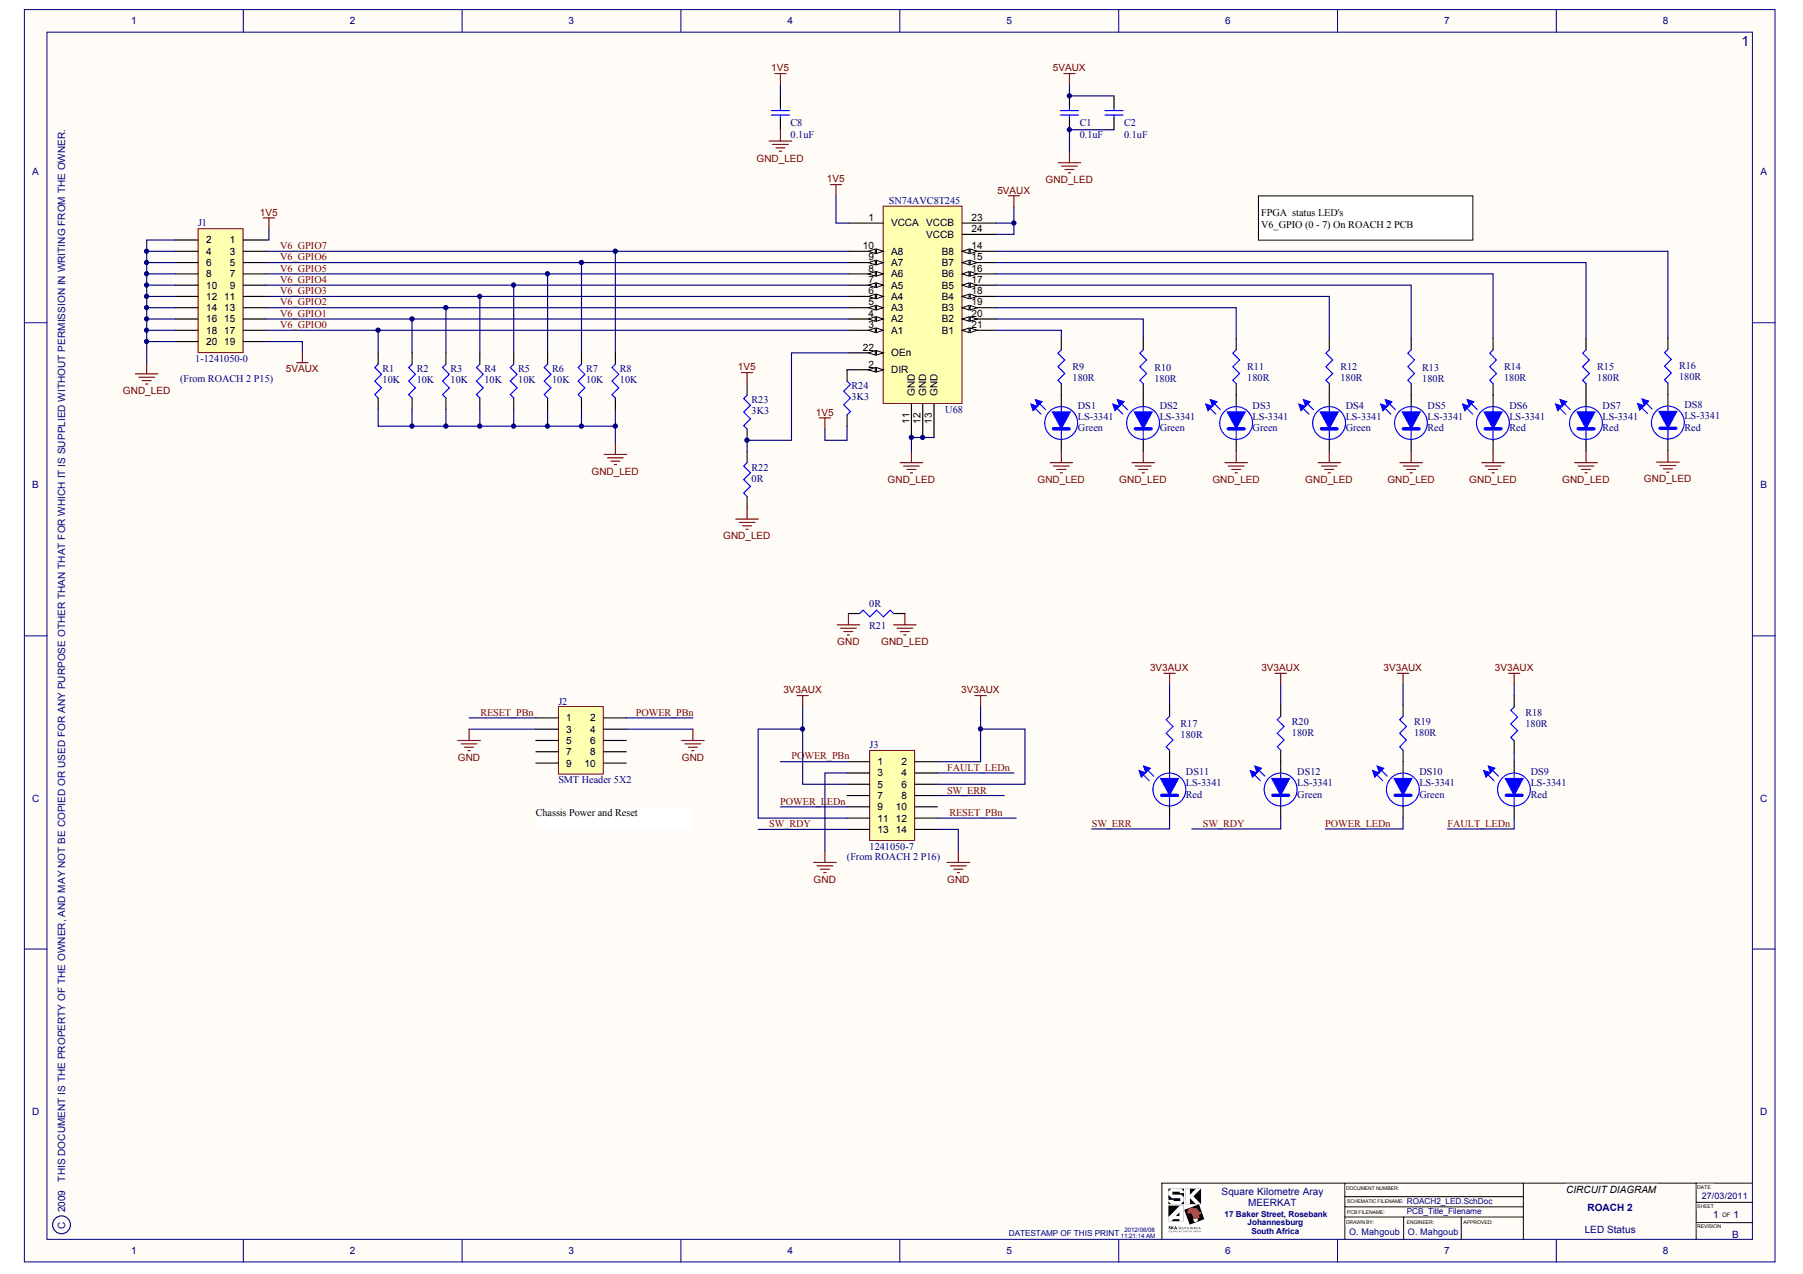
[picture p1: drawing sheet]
# Altium project ROACH2_LED.PrjPCB
COMPANY_ADDRESS_1: 17 Baker Street, Rosebank; COMPANY_ADDRESS_2: Johannesburg; COMPANY_ADDRESS_3: South Africa; COMPANY_NAME1: Square Kilometre Aray; COMPANY_NAME2: MEERKAT; PCB_Revision: B; Project_Title: ROACH 2; SCH_Title_Date: 27/03/2011; SCH_Title_DrawnBy: O. Mahgoub; SCH_Title_Engineer: O. Mahgoub
1 sheet, 43 parts. Net scope: global (net labels, ports and power ports of the same name join across sheets).
Board file: ROACH2_LED.PcbDoc

## Sheet ROACH2_LED.SchDoc: LED Status
size A3; Date: DO NOT USE, RATHER USE PROJ OPTIONS; DrawnBy: DO NOT USE, RATHER USE PROJ OPTIONS; Engineer: DO NOT USE, RATHER USE PROJ OPTIONS; Organization: DO NOT USE, RATHER USE PROJ OPTIONS; DocumentNumber: DO NOT USE, RATHER USE PROJ OPTIONS; Revision: DO NOT USE, RATHER USE PROJ OPTIONS; SheetNumber: 1; SheetTotal: 1; SCH_Sheet_Filename: ROACH2_LED.SchDoc

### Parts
C1  0.1uF  [CAPC1005X60L]
C2  0.1uF  [CAPC1005X60L]
C8  0.1uF  [CAPC1005X60L]
DS1  LS-3341  Colour: Green  [LED-3MM]
DS2  LS-3341  Colour: Green  [LED-3MM]
DS3  LS-3341  Colour: Green  [LED-3MM]
DS4  LS-3341  Colour: Green  [LED-3MM]
DS5  LS-3341  Colour: Red  [LED-3MM]
DS6  LS-3341  Colour: Red  [LED-3MM]
DS7  LS-3341  Colour: Red  [LED-3MM]
DS8  LS-3341  Colour: Red  [LED-3MM]
DS9  LS-3341  Colour: Red  [LED-3MM]
DS10  LS-3341  Colour: Green  [LED-3MM]
DS11  LS-3341  Colour: Red  [LED-3MM]
DS12  LS-3341  Colour: Green  [LED-3MM]
J1  1-1241050-0  [HEADER 10x2, SMT]
J2  SMT Header 5X2  [HEADER 5x2, SMT]
J3  1241050-7  [HEADER 7x2, SMT]
R1  10K  [RESC1005X40L]
R2  10K  [RESC1005X40L]
R3  10K  [RESC1005X40L]
R4  10K  [RESC1005X40L]
R5  10K  [RESC1005X40L]
R6  10K  [RESC1005X40L]
R7  10K  [RESC1005X40L]
R8  10K  [RESC1005X40L]
R9  180R  [RESC1005X40L]
R10  180R  [RESC1005X40L]
R11  180R  [RESC1005X40L]
R12  180R  [RESC1005X40L]
R13  180R  [RESC1005X40L]
R14  180R  [RESC1005X40L]
R15  180R  [RESC1005X40L]
R16  180R  [RESC1005X40L]
R17  180R  [RESC1005X40L]
R18  180R  [RESC1005X40L]
R19  180R  [RESC1005X40L]
R20  180R  [RESC1005X40L]
R21  0R  [RESC1005X40L]
R22  0R  [RESC1005X40L]
R23  3K3  [RESC1005X40L]
R24  3K3  [RESC1005X40L]
U68  SN74AVC8T245  [PW024]

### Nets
1V5: C8.2 J1.1 R23.2 R24.2 U68.1(VCCA)
3V3AUX: J3.2 J3.5 J3.6 J3.11 R17.2 R18.2 R19.2 R20.2
5VAUX: C1.2 C2.2 J1.19 U68.23(VCCB) U68.24(VCCB)
GND: J2.3 J2.4 J3.3 J3.14 R21.1
GND_LED: C1.1 C2.1 C8.1 DS1.1(K) DS2.1(K) DS3.1(K) DS4.1(K) DS5.1(K) DS6.1(K) DS7.1(K) DS8.1(K) J1.2 J1.4 J1.6 J1.8 J1.10 J1.12 J1.14 J1.16 J1.18 J1.20 R1.1 R2.1 R3.1 R4.1 R5.1 R6.1 R7.1 R8.1 R21.2 R22.1 U68.11(GND) U68.12(GND) U68.13(GND)
FAULT_LEDn: DS9.1(K) J3.4
POWER_LEDn: DS10.1(K) J3.9
POWER_PBn: J2.2 J3.1
RESET_PBn: J2.1 J3.12
SW_ERR: DS11.1(K) J3.8
SW_RDY: DS12.1(K) J3.13
V6_GPIO0: J1.17 R1.2 U68.3(A1)
V6_GPIO1: J1.15 R2.2 U68.4(A2)
V6_GPIO2: J1.13 R3.2 U68.5(A3)
V6_GPIO3: J1.11 R4.2 U68.6(A4)
V6_GPIO4: J1.9 R5.2 U68.7(A5)
V6_GPIO5: J1.7 R6.2 U68.8(A6)
V6_GPIO6: J1.5 R7.2 U68.9(A7)
V6_GPIO7: J1.3 R8.2 U68.10(A8)
NetDS1_2: DS1.2(A) R9.1
NetDS2_2: DS2.2(A) R10.1
NetDS3_2: DS3.2(A) R11.1
NetDS4_2: DS4.2(A) R12.1
NetDS5_2: DS5.2(A) R13.1
NetDS6_2: DS6.2(A) R14.1
NetDS7_2: DS7.2(A) R15.1
NetDS8_2: DS8.2(A) R16.1
NetDS9_2: DS9.2(A) R18.1
NetDS10_2: DS10.2(A) R19.1
NetDS11_2: DS11.2(A) R17.1
NetDS12_2: DS12.2(A) R20.1
NetR9_2: R9.2 U68.21(B1)
NetR10_2: R10.2 U68.20(B2)
NetR11_2: R11.2 U68.19(B3)
NetR12_2: R12.2 U68.18(B4)
NetR13_2: R13.2 U68.17(B5)
NetR14_2: R14.2 U68.16(B6)
NetR15_2: R15.2 U68.15(B7)
NetR16_2: R16.2 U68.14(B8)
NetR22_2: R22.2 R23.1 U68.22(OEn)
NetR24_1: R24.1 U68.2(DIR)

Not connected (* = marked no-connect by the designer): J2 5 6 7 8 9 10; J3 7 10

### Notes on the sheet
- FPGA  status LED's
  V6_GPIO (0 - 7) On ROACH 2 PCB
- (near J1) (From ROACH 2 P15)
- (near J2) Chassis Power and Reset
- (near J3) (From ROACH 2 P16)
